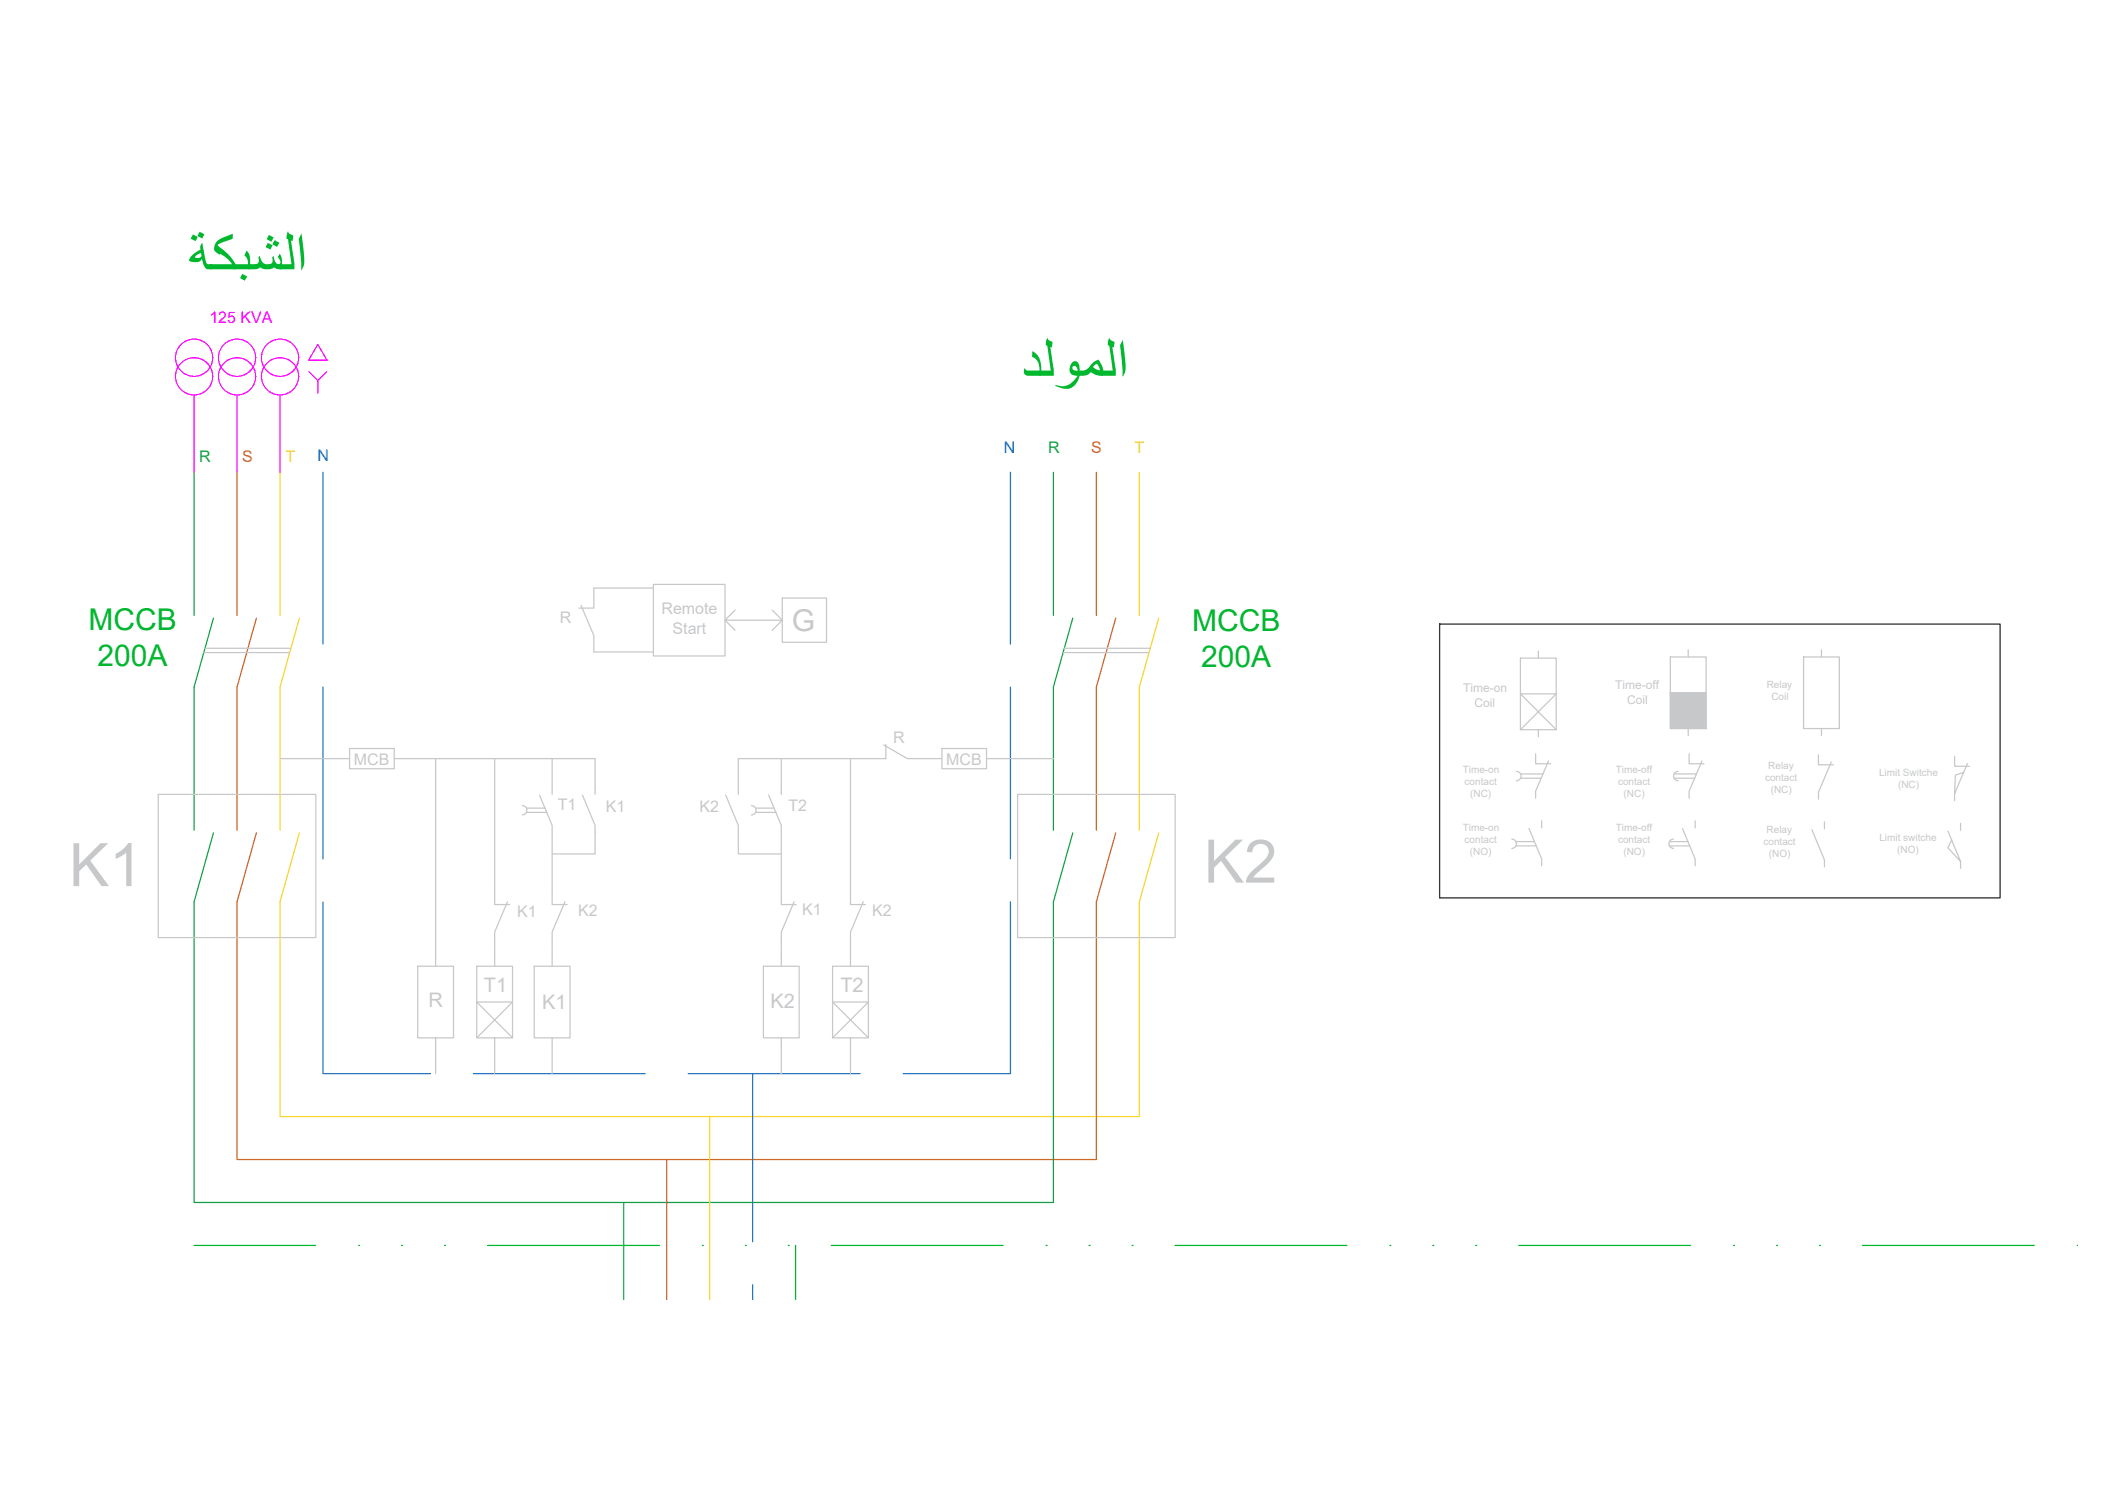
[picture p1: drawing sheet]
<svg xmlns="http://www.w3.org/2000/svg" width="420mm" height="297mm" viewBox="0 0 420 297" stroke-linecap="round" stroke-linejoin="round" font-family="sans-serif">
<!-- layer: Panels -->
<g fill="none" stroke="#c7c8ca" stroke-width=".25">
<path d="M130.5 116.7h14.3v14.3h-14.3zM130.5 117.5h-11.9v4h-3M156.2 119.5h8.9v8.8h-8.9zM40.7 130.4h17.2M40.9 129.5h17.2M116 120.9l2.6 6.1v3.2h11.9M144.8 123.9l2 2M146.8 121.9l-2 2h11.4M154.2 121.9l2 2-2 2M212.3 130.4h17.2M212.5 129.5h17.2M303.6 131.5h7.2v14.3h-7.2z"/>
<path d="M307.2 130v1.5M333.6 131.2h7.1v14.3h-7.1zM333.6 138.4h7.1M337.1 129.8v1.4M360.2 131.2h7.1v14.3h-7.1zM363.7 129.8v1.4M31.6 158.7h31.5v28.6h-31.5zM55.9 151.5h13.9M69.8 149.5h8.9v4.1h-8.9zM78.7 151.5h40.1v7.2M87 151.5v41.5M98.8 151.5v29.2h3"/>
<path d="M107.7 158.8l2.6 6.1v15.8h2.9M110.3 151.5v7.2M116.3 158.8l2.5 6.1v5.7h-8.5M144.9 158.8l2.5 6.1v5.7h8.6M153.5 158.8l2.5 6.1v15.8h3M156 151.5v7.2M169.8 151.5v29.2h3M176.5 148.8l4.7 2.7h6.9M176.9 148.7v2.8h-29.5v7.2M188.1 149.5h8.9v4.1h-8.9zM197 151.5h13.4M203.2 158.7h31.5v28.6h-31.5z"/>
<path d="M302.8 154.1a.93 .93 0 0 1 1 .9 .93 .93 0 0 1-1 1M303.6 145.8l7.2-7.2h-7.2l7.2 7.2M303.7 155.5h4.1M303.7 154.6h4.4M306.7 150.6v2h2.9M307.2 145.8v1.4M309.2 152l-2.5 6v1.4M334.3 155.5h4.1M334.3 154.6h4.5M335.1 154.1a.93 .93 0 0 0-.9 .9 .93 .93 0 0 0 .9 1M337.1 145.5v1.5M337.3 150.6v2h3"/>
<path d="M339.9 152l-2.6 6v1.4M363.1 150.8v2h3M363.7 145.5v1.5M365.7 152.2l-2.6 6.1v1.3M390.3 151.1v2h3M390.3 158.6v1.3M392.9 152.5l-2.6 6.1 .2-3.8 1.6-.5M104.3 160.9a.93 .93 0 0 1 .9 1 .93 .93 0 0 1-.9 .9M105.1 162.3h4.1M105.1 161.4h3.7M150.1 160.9a.93 .93 0 0 1 .9 1 .93 .93 0 0 1-.9 .9M150.9 162.3h4"/>
<path d="M150.9 161.4h3.7M301.9 167.6a.93 .93 0 0 1 .9 .9 .93 .93 0 0 1-.9 1M302.7 169h4.1M302.7 168.1h3.7M305.3 165.5l2.6 6.1v1.4M307.9 164v1.4M333.4 169h4M333.4 168.1h3.7M334.2 167.6a.93 .93 0 0 0-.9 .9 .93 .93 0 0 0 .9 1M336 165.5l2.5 6.1v1.4M338.5 164v1.4M361.8 165.7l2.5 6.1v1.4"/>
<path d="M364.3 164.2v1.4M389 166l2.5 6.1-2.5-2.7 .7-1.6M391.5 164.5v1.4M391.5 172.1v1.4M83.4 193h7.2v14.3h-7.2zM95.2 193h7.2v14.3h-7.2zM101.3 180.1l-2.5 6.1v6.8M106.7 193h7.1v14.3h-7.1zM112.8 180.1l-2.5 6.1v6.8M152.4 193h7.2v14.3h-7.2zM158.6 180.1l-2.6 6.1v6.8M166.3 193h7.1v14.3h-7.1z"/>
<path d="M172.4 180.1l-2.6 6.1v6.8M87 207.3v7.2M95.2 207.3l7.2-7.1h-7.2l7.2 7.1M98.8 207.3v7.2M110.3 207.3v7.2M156 207.3v7.2M166.3 207.3l7.1-7.1h-7.1l7.1 7.1M169.8 207.3v7.2"/>
</g>
<path d="M333.6 138.4l7.1 7.1v-7.1zM333.6 138.4l7.1 7.1h-7.1z" fill="#c7c8ca" stroke="#c7c8ca" stroke-width=".2"/>
<path d="M38.8 94.3v28.6M210.4 94.3v28.6M42.6 123.5l-3.8 13.7v28.6M214.2 123.5l-3.8 13.7v28.6M42.6 166.4l-3.8 13.7v60.1h171.6v-60.1l3.8-13.7M124.6 240.2v19.4" fill="none" stroke="#139b48" stroke-width=".25"/>
<path d="M47.3 94.3v28.6M218.9 94.3v28.6M51.2 123.5l-3.9 13.7v28.6M222.8 123.5l-3.9 13.7v28.6M51.2 166.4l-3.9 13.7v51.5h171.6v-51.5l3.9-13.7M133.1 231.6v28" fill="none" stroke="#cd6928" stroke-width=".25"/>
<path d="M55.9 94.3v28.6M227.5 94.3v28.6M59.8 123.5l-3.9 13.7v28.6M231.4 123.5l-3.9 13.7v28.6M59.8 166.4l-3.9 13.7v42.9h171.6v-42.9l3.9-13.7M141.7 223v36.6" fill="none" stroke="#f8d731" stroke-width=".25"/>
<path d="M64.5 94.3v34.4M201.8 94.3v34.4M64.5 137.2v34.4M201.8 137.2v34.4M64.5 180.1v34.4h21.4M201.8 180.1v34.4h-21.5M94.5 214.5h34.3M137.4 214.5h34.3M150.3 214.5v33.5M150.3 256.6v3" fill="none" stroke="#2776bb" stroke-width=".25"/>
<g fill="none" stroke="#f0f" stroke-width=".25">
<path d="M38.8 78.9v15.4M47.3 78.9v15.4M55.9 78.9v15.4M61.7 74.2l1.8 1.8M63.5 68.8l1.8 3.2h-3.7zM65.2 74.2l-1.7 1.8v2.5"/>
<circle cx="38.8" cy="71.5" r="3.7"/>
<circle cx="38.8" cy="75.2" r="3.7"/>
<circle cx="47.3" cy="71.5" r="3.7"/>
<circle cx="47.3" cy="75.2" r="3.7"/>
<circle cx="55.9" cy="71.5" r="3.7"/>
<circle cx="55.9" cy="75.2" r="3.7"/>
</g>
<g fill="none" stroke="#00b82e" stroke-width=".25">
<path d="M38.8 248.8h24.2M71.6 248.8h.1M80.2 248.8h.1M88.8 248.8h.1M97.4 248.8h34.3M140.3 248.8h.1M148.8 248.8h.1M157.4 248.8h.1M158.9 248.8v10.8M166 248.8h34.3M208.9 248.8h.1M217.5 248.8h.1"/>
<path d="M226.1 248.8h.1M234.6 248.8h34.4M277.5 248.8h.1M286.1 248.8h.1M294.7 248.8h.1M303.3 248.8h34.3M346.2 248.8h.1M354.8 248.8h.1M363.3 248.8h.1M371.9 248.8h34.3M414.8 248.8h.1"/>
</g>
<!-- layer: Layer3 -->
<path d="M287.5 124.7h111.9v54.7h-111.9z" fill="none" stroke="#1f1f1f" stroke-width=".25"/>
<g font-size="12" fill="#00b82e">
<text x="37.8" y="55.5">الشب دل</text>
<text x="203.9" y="76.8">المو دل</text>
</g>
<g font-size="12" fill="#c7c8ca">
<text x="13.8" y="177">K1</text>
<text x="240.4" y="176.3">K2</text>
</g>
<g font-size="6" fill="#00b82e">
<text x="17.6" y="125.9">MCCB</text>
<text x="238.1" y="126.1">MCCB</text>
<text x="19.4" y="133.1">200A</text>
<text x="239.9" y="133.2">200A</text>
</g>
<text font-size="6" fill="#c7c8ca" x="158.1" y="126">G</text>
<g font-size="4" fill="#c7c8ca">
<text x="85.5" y="201.2">R</text>
<text x="96.6" y="198.1">T1</text>
<text x="108.3" y="201.5">K1</text>
<text x="153.8" y="201.3">K2</text>
<text x="167.8" y="198.1">T2</text>
</g>
<text font-size="3.2" fill="#f0f" x="41.8" y="64.5">125 KVA</text>
<g font-size="3.2" fill="#139b48">
<text x="39.8" y="92.3">R</text>
<text x="209.3" y="90.4">R</text>
</g>
<g font-size="3.2" fill="#cd6928">
<text x="48.4" y="92.3">S</text>
<text x="217.9" y="90.5">S</text>
</g>
<g font-size="3.2" fill="#c8c92d">
<text x="57" y="92.3">T</text>
<text x="226.6" y="90.4">T</text>
</g>
<g font-size="3.2" fill="#2776bb">
<text x="63.4" y="92.1">N</text>
<text x="200.4" y="90.4">N</text>
</g>
<g font-size="3.2" fill="#c7c8ca">
<text x="111.8" y="124.4">R</text>
<text x="132.1" y="122.7">Remote</text>
<text x="134.3" y="126.6">Start</text>
<text x="178.4" y="148.5">R</text>
<text x="70.7" y="152.7">MCB</text>
<text x="189" y="152.7">MCB</text>
<text x="111.4" y="161.8">T1</text>
<text x="121" y="162.2">K1</text>
<text x="139.7" y="162.1">K2</text>
<text x="157.4" y="162">T2</text>
<text x="103.3" y="183.2">K1</text>
<text x="115.5" y="182.9">K2</text>
<text x="160.2" y="182.9">K1</text>
<text x="174.2" y="183">K2</text>
</g>
<g font-size="2.4" fill="#c7c8ca">
<text x="322.5" y="137.7">Time-off</text>
<text x="292.2" y="138.3">Time-on</text>
<text x="294.5" y="141.2">Coil</text>
<text x="324.9" y="140.6">Coil</text>
</g>
<g font-size="2" fill="#c7c8ca">
<text x="352.8" y="137.4">Relay</text>
<text x="353.7" y="139.8">Coil</text>
<text x="292.1" y="154.5">Time-on</text>
<text x="322.7" y="154.5">Time-off</text>
<text x="352.5" y="155.9">contact</text>
<text x="353.1" y="153.6">Relay</text>
<text x="375.2" y="155">Limit Switche</text>
<text x="292.5" y="156.9">contact</text>
<text x="293.6" y="159.3">(NC)</text>
<text x="323.1" y="156.9">contact</text>
<text x="324.2" y="159.3">(NC)</text>
<text x="353.6" y="158.4">(NC)</text>
<text x="379" y="157.4">(NC)</text>
<text x="292.1" y="165.9">Time-on</text>
<text x="322.7" y="166">Time-off</text>
<text x="352.8" y="166.5">Relay</text>
<text x="292.5" y="168.3">contact</text>
<text x="293.5" y="170.7">(NO)</text>
<text x="323.1" y="168.3">contact</text>
<text x="324.2" y="170.7">(NO)</text>
<text x="352.2" y="168.9">contact</text>
<text x="353.2" y="171.3">(NO)</text>
<text x="375.3" y="168.1">Limit switche</text>
<text x="378.9" y="170.5">(NO)</text>
</g>
</svg>
